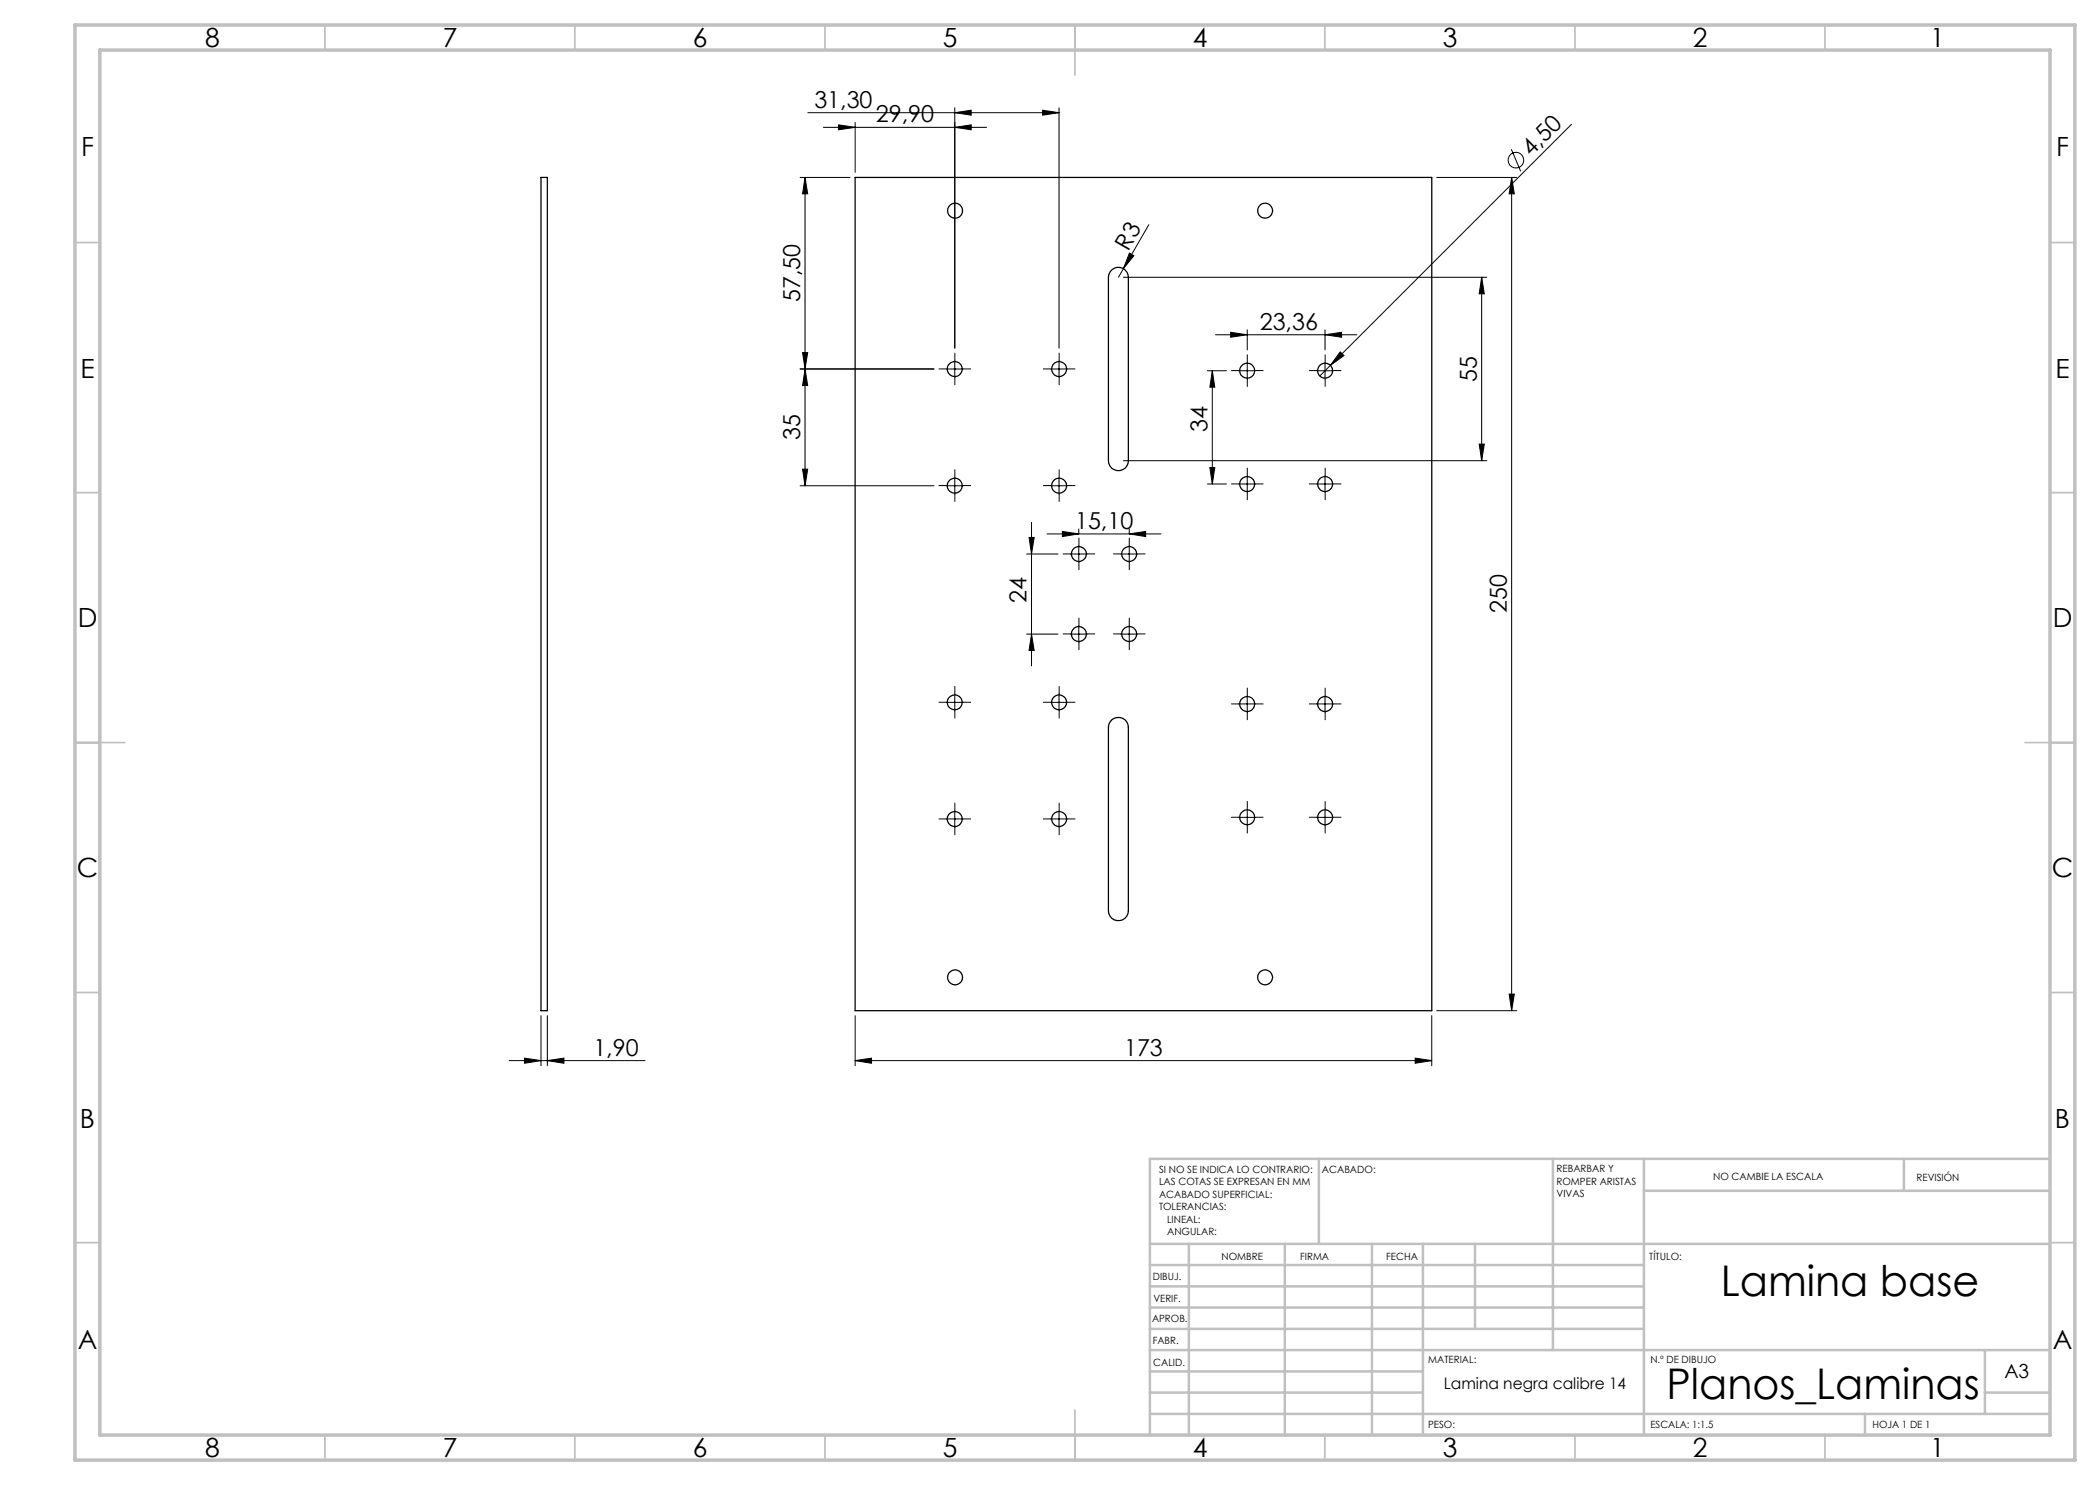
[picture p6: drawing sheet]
<svg xmlns="http://www.w3.org/2000/svg" width="420mm" height="297mm" viewBox="0 0 420 297" stroke-linecap="round" stroke-linejoin="round" font-family="sans-serif">
<g fill="none" stroke="#000" stroke-width=".2">
<path d="M160 35.5h10M161 35.5l.5 3.3h-1zM161 35.5v61.7M161.6 22.5h50.2M164.7 25.5h32.6M167.7 25l3.3 .5-3.3 .5zM171 24.5v10M191 25.5l3.2-.5v1zM191 22.5l3.2-.5v1zM191 21.6v48M208.5 22l3.3 .5-3.3 .5zM211.8 21.6v48"/>
<path d="M287.3 35.5h16.1M302.3 29.8l1.8 4.5M302.3 35.5l.6 3.3h-1.1zM302.3 35.5v166.6M314.3 24.9l-50.4 50.3M224.7 53.7l-1 1.8M224.7 55.5h72.7M225.9 50.6l.9 .5-2.1 2.6zM229.8 44.9l-5.1 8.8M296.3 55.5l.6 3.3h-1.1zM296.3 55.5v36.6M160 73.8h26.8"/>
<path d="M160.5 70.5h1l-.5 3.3zM161 73.8l.5 3.3h-1zM189.3 73.8h3.3M191 72.1v3.4M210.1 73.8h3.4M211.8 72.1v3.4M241.5 74.2h3.8M242.5 74.2l.5 3.2h-1zM242.5 74.2v22.6M243.1 67h28.3M246.1 66.5l3.3 .5-3.3 .4zM247.8 74.2h3.3"/>
<path d="M249.4 72.5v3.3M249.4 66v4M263.3 74.2h3.4M265 72.5v3.3M265 67l3.3-.5v.9zM265 66v4M268 70.4l.8 .7-2.7 2zM160 97.2h26.8M160.5 93.8h1l-.5 3.4zM189.3 97.2h3.3M191 95.5v3.3M210.1 97.2h3.4"/>
<path d="M211.8 95.5v3.3M224.7 92.1h72.7M241.5 96.8h3.8M242 93.5h1l-.5 3.3zM247.8 96.8h3.3M249.4 95.1v3.4M263.3 96.8h3.4M265 95.1v3.4M295.8 88.8h1.1l-.6 3.3zM205.3 110.8h6.3M205.8 107.5h1l-.5 3.3zM206.3 104.5v28.7"/>
<path d="M209.4 106.8h22.8M212.5 106.3l3.3 .5-3.3 .5zM214.1 110.8h3.4M215.8 109.1v3.4M215.8 105.8v.8M224.2 110.8h3.3M225.8 109.1v3.4M225.8 106.8l3.3-.5v1zM225.8 105.8v.8M191 138.8v3.3M205.3 126.8h6.3M206.3 126.8l.5 3.3h-1z"/>
<path d="M211.8 138.8v3.3M214.1 126.8h3.4M215.8 125.1v3.4M224.2 126.8h3.3M225.8 125.1v3.4M249.4 139.1v3.4M265 139.1v3.4M189.3 140.5h3.3M210.1 140.5h3.4M247.8 140.8h3.3M263.3 140.8h3.4M189.3 163.8h3.3"/>
<path d="M191 162.1v3.4M210.1 163.8h3.4M211.8 162.1v3.4M247.8 163.5h3.3M249.4 161.8v3.3M263.3 163.5h3.4M265 161.8v3.3M301.8 198.8h1.1l-.6 3.3zM101.8 212.1h27.2M104.9 211.6l3.3 .5-3.3 .6zM108.2 203.1v10M109.5 212.1l3.3-.5v1.1z"/>
<path d="M109.5 203.1v10M171 212.1l3.3-.5v1.1zM171 212.1h115.3M171 203.1v10M283 211.6l3.3 .5-3.3 .6zM286.3 203.1v10M287.3 202.1h16.1"/>
<circle cx="303.2" cy="32" r="1.57"/>
</g>
<g fill="none" stroke="#000" stroke-width=".2" stroke-dasharray="15.2 1.3 1.3 1.3">
<path d="M189.3 73.8h-1.5M191 72.1v-1.5M191 75.5v1.5M192.6 73.8h1.5M210.2 73.8h-1.5M211.8 72.1v-1.5M211.8 75.5v1.5M213.5 73.8h1.5M247.8 74.1h-1.5M249.5 72.5v-1.5M249.5 75.8v1.5M251.1 74.1h1.5"/>
<path d="M263.4 74.1h-1.5M265 72.5v-1.5M265 75.8v1.5M266.7 74.1h1.5M189.3 97.1h-1.5M191 95.5v-1.5M191 98.8v1.5M192.6 97.1h1.5M210.2 97.1h-1.5M211.8 95.5v-1.5M211.8 98.8v1.5M213.5 97.1h1.5"/>
<path d="M247.8 96.8h-1.5M249.5 95.1v-1.5M249.5 98.5v1.5M251.1 96.8h1.5M263.4 96.8h-1.5M265 95.1v-1.5M265 98.5v1.5M266.7 96.8h1.5M214.1 110.8h-1.5M215.8 109.1v-1.5M215.8 112.5v1.5M217.5 110.8h1.5"/>
<path d="M224.2 110.8h-1.5M225.9 109.1v-1.5M225.9 112.5v1.5M227.5 110.8h1.5M191 138.8v-1.5M211.8 138.8v-1.5M214.1 126.8h-1.5M215.8 125.1v-1.5M215.8 128.5v1.5M217.5 126.8h1.5M224.2 126.8h-1.5M225.9 125.1v-1.5"/>
<path d="M225.9 128.5v1.5M227.5 126.8h1.5M249.5 139.1v-1.5M265 139.1v-1.5M189.3 140.5h-1.5M191 142.1v1.5M192.6 140.5h1.5M210.2 140.5h-1.5M211.8 142.1v1.5M213.5 140.5h1.5M247.8 140.8h-1.5M249.5 142.5v1.5"/>
<path d="M251.1 140.8h1.5M263.4 140.8h-1.5M265 142.5v1.5M266.7 140.8h1.5M189.3 163.8h-1.5M191 162.1v-1.5M191 165.5v1.5M192.6 163.8h1.5M210.2 163.8h-1.5M211.8 162.1v-1.5M211.8 165.5v1.5M213.5 163.8h1.5"/>
<path d="M247.8 163.5h-1.5M249.5 161.8v-1.5M249.5 165.1v1.5M251.1 163.5h1.5M263.4 163.5h-1.5M265 161.8v-1.5M265 165.1v1.5M266.7 163.5h1.5"/>
</g>
<g fill="none" stroke="#c0c0c0" stroke-width=".35">
<path d="M65 5v5M115 5v5M165 5v5M215 5v10M265 5v5M315 5v5M365 5v5M15 48.5h5M410 48.5h5M15 98.5h5M410 98.5h5M15 148.5h10"/>
<path d="M405 148.5h10M15 198.5h5M410 198.5h5M15 248.5h5M410 248.5h5M65 287v5M115 287v5M165 287v5M215 282v10M265 287v5M315 287v5M365 287v5"/>
</g>
<g fill="none" stroke="#c0c0c0" stroke-width=".5">
<path d="M263.8 231.8v17M310.6 231.8v38.2M328.8 231.8v55.2M328.8 238.2h81.2M380.8 231.8v6.4M410 231.8h-180v55.2M230 248.8h180M230 257.3h98.8M230 253h98.8M237.8 248.8v38.2M257 248.8v38.2M274.4 248.8v38.2"/>
<path d="M284.6 248.8v38.2M295 248.8v17M230 265.8h98.8M230 261.5h98.8M230 278.5h54.6M230 274.3h54.6M230 270h180M397 278.5h13M397 270v12.8M230 282.8h180M373 282.8v4.2"/>
</g>
<path d="M15 5h400v287h-400zM20 10h390v277h-390z" fill="none" stroke="#c0c0c0" stroke-width=".7"/>
<g fill="#000">
<path d="M225.9 50.6l.9 .5-2.1 2.6zM268 70.4l.8 .7-2.7 2z"/>
<path d="M167.7 25l3.3 .5-3.3 .5zM191 25.5l3.2-.5v1z"/>
<path d="M191 22.5l3.2-.5v1zM208.5 22l3.3 .5-3.3 .5zM246.1 66.5l3.3 .5-3.3 .4zM265 67l3.3-.5v.9zM212.5 106.3l3.3 .5-3.3 .5zM225.8 106.8l3.3-.5v1z"/>
<path d="M296.3 55.5l.6 3.3h-1.1zM295.8 88.8h1.1l-.6 3.3z"/>
<path d="M160.5 70.5h1l-.5 3.3zM161 35.5l.5 3.3h-1z"/>
<path d="M161 73.8l.5 3.3h-1zM160.5 93.8h1l-.5 3.4zM242.5 74.2l.5 3.2h-1zM242 93.5h1l-.5 3.3zM205.8 107.5h1l-.5 3.3zM206.3 126.8l.5 3.3h-1z"/>
<path d="M109.5 212.1l3.3-.5v1.1zM104.9 211.6l3.3 .5-3.3 .6z"/>
<path d="M171 212.1l3.3-.5v1.1zM283 211.6l3.3 .5-3.3 .6z"/>
<path d="M301.8 198.8h1.1l-.6 3.3zM302.3 35.5l.6 3.3h-1.1z"/>
</g>
<g fill="none" stroke="#000" stroke-width=".25">
<path d="M108.2 35.5h1.3v166.6h-1.3zM171 35.5h115.3v166.6h-115.3zM222.4 54a2 2 0 0 1 2.1-.4 2 2 0 0 1 1.2 1.9v36.6a1.99 1.99 0 0 1-2 2 1.99 1.99 0 0 1-2-2v-36.6l.1-.6zM222.4 144a2 2 0 0 1 2.1-.4 2 2 0 0 1 1.2 1.9v36.6a1.99 1.99 0 0 1-2 2 1.99 1.99 0 0 1-2-2v-36.6l.1-.6z"/>
<circle cx="191" cy="42.1" r="1.5"/>
<circle cx="253" cy="42.1" r="1.51"/>
<circle cx="190.9" cy="73.8" r="1.5"/>
<circle cx="211.8" cy="73.8" r="1.51"/>
<circle cx="249.4" cy="74.1" r="1.5"/>
<circle cx="265" cy="74.1" r="1.51"/>
<circle cx="190.9" cy="97.1" r="1.5"/>
<circle cx="211.8" cy="97.1" r="1.51"/>
<circle cx="249.4" cy="96.8" r="1.5"/>
<circle cx="265" cy="96.8" r="1.51"/>
<circle cx="215.8" cy="110.8" r="1.5"/>
<circle cx="225.8" cy="110.8" r="1.48"/>
<circle cx="215.8" cy="126.8" r="1.51"/>
<circle cx="225.8" cy="126.8" r="1.5"/>
<circle cx="191" cy="140.5" r="1.48"/>
<circle cx="211.8" cy="140.5" r="1.5"/>
<circle cx="249.4" cy="140.8" r="1.5"/>
<circle cx="265" cy="140.8" r="1.51"/>
<circle cx="190.9" cy="163.8" r="1.5"/>
<circle cx="211.8" cy="163.8" r="1.51"/>
<circle cx="249.4" cy="163.5" r="1.5"/>
<circle cx="265" cy="163.5" r="1.51"/>
<circle cx="191" cy="195.5" r="1.49"/>
<circle cx="253" cy="195.5" r="1.5"/>
</g>
<g font-size="8.5">
<text x="344.1" y="259.3">Lamina base</text>
<text x="333.3" y="279.7">Planos_Laminas</text>
</g>
<g font-size="5.3">
<text x="41" y="9.5">8</text>
<text x="88.5" y="9.5">7</text>
<text x="138.5" y="9.5">6</text>
<text x="188.5" y="9.5">5</text>
<text x="238.5" y="9.5">4</text>
<text x="288.5" y="9.5">3</text>
<text x="338.5" y="9.5">2</text>
<text x="386" y="9.5">1</text>
<text x="16.2" y="31.2">F</text>
<text x="411.2" y="31.2">F</text>
<text x="16.1" y="75.5">E</text>
<text x="411.1" y="75.5">E</text>
<text x="15.5" y="125.5">D</text>
<text x="410.5" y="125.5">D</text>
<text x="15.4" y="175.5">C</text>
<text x="410.4" y="175.5">C</text>
<text x="16" y="225.5">B</text>
<text x="411" y="225.5">B</text>
<text x="15.5" y="269.7">A</text>
<text x="410.5" y="269.7">A</text>
<text x="41" y="291.5">8</text>
<text x="88.5" y="291.5">7</text>
<text x="138.5" y="291.5">6</text>
<text x="188.5" y="291.5">5</text>
<text x="238.5" y="291.5">4</text>
<text x="288.5" y="291.5">3</text>
<text x="338.5" y="291.5">2</text>
<text x="386" y="291.5">1</text>
</g>
<g font-size="4.7">
<text x="162.9" y="21.5">31,30</text>
<text x="175.2" y="24.4">29,90</text>
<text x="306.2" y="31.4" transform="rotate(-45 306.2 31.4)">4,50</text>
<text x="225.7" y="50.3" transform="rotate(-60 225.7 50.3)">R3</text>
<text x="160" y="60.4" transform="rotate(-90 160 60.4)">57,50</text>
<text x="252" y="65.9">23,36</text>
<text x="295.4" y="76.4" transform="rotate(-90 295.4 76.4)">55</text>
<text x="160" y="88" transform="rotate(-90 160 88)">35</text>
<text x="241.5" y="86.4" transform="rotate(-90 241.5 86.4)">34</text>
<text x="215" y="105.8">15,10</text>
<text x="205.3" y="120.6" transform="rotate(-90 205.3 120.6)">24</text>
<text x="301.4" y="122.7" transform="rotate(-90 301.4 122.7)">250</text>
<text x="118.7" y="211.1">1,90</text>
<text x="224.8" y="211.1">173</text>
</g>
<text font-size="3.9" x="400.9" y="275.5">A3</text>
<text font-size="3.2" x="288.7" y="277.9">Lamina negra calibre 14</text>
<g font-size="2">
<text x="231.8" y="234.6">SI NO SE INDICA LO CONTRARIO:</text>
<text x="231.8" y="237.1">LAS COTAS SE EXPRESAN EN MM</text>
<text x="231.8" y="239.6">ACABADO SUPERFICIAL:</text>
<text x="264.4" y="234.6">ACABADO:</text>
<text x="311.3" y="234.5">REBARBAR Y</text>
<text x="311.3" y="237">ROMPER ARISTAS</text>
<text x="311.3" y="239.5">VIVAS</text>
<text x="342.6" y="236">NO CAMBIE LA ESCALA</text>
<text x="383.3" y="236.2">REVISIÓN</text>
<text x="231.8" y="242.1">TOLERANCIAS:</text>
<text x="233.4" y="244.6">LINEAL:</text>
<text x="233.4" y="247.1">ANGULAR:</text>
<text x="244.3" y="252">NOMBRE</text>
<text x="260" y="251.9">FIRMA</text>
<text x="277.2" y="251.9">FECHA</text>
<text x="329.9" y="251.9">TÍTULO:</text>
<text x="230.6" y="256.1">DIBUJ.</text>
<text x="230.7" y="260.3">VERIF.</text>
<text x="230.4" y="264.4">APROB.</text>
<text x="230.5" y="268.8">FABR.</text>
<text x="230.7" y="273.1">CALID.</text>
<text x="285.6" y="272.5">MATERIAL:</text>
<text x="330.1" y="272.5">N.º DE DIBUJO</text>
<text x="285.6" y="285.5">PESO:</text>
<text x="330.1" y="285.6">ESCALA: 1:1.5</text>
<text x="374.5" y="285.6">HOJA 1 DE 1</text>
</g>
</svg>
